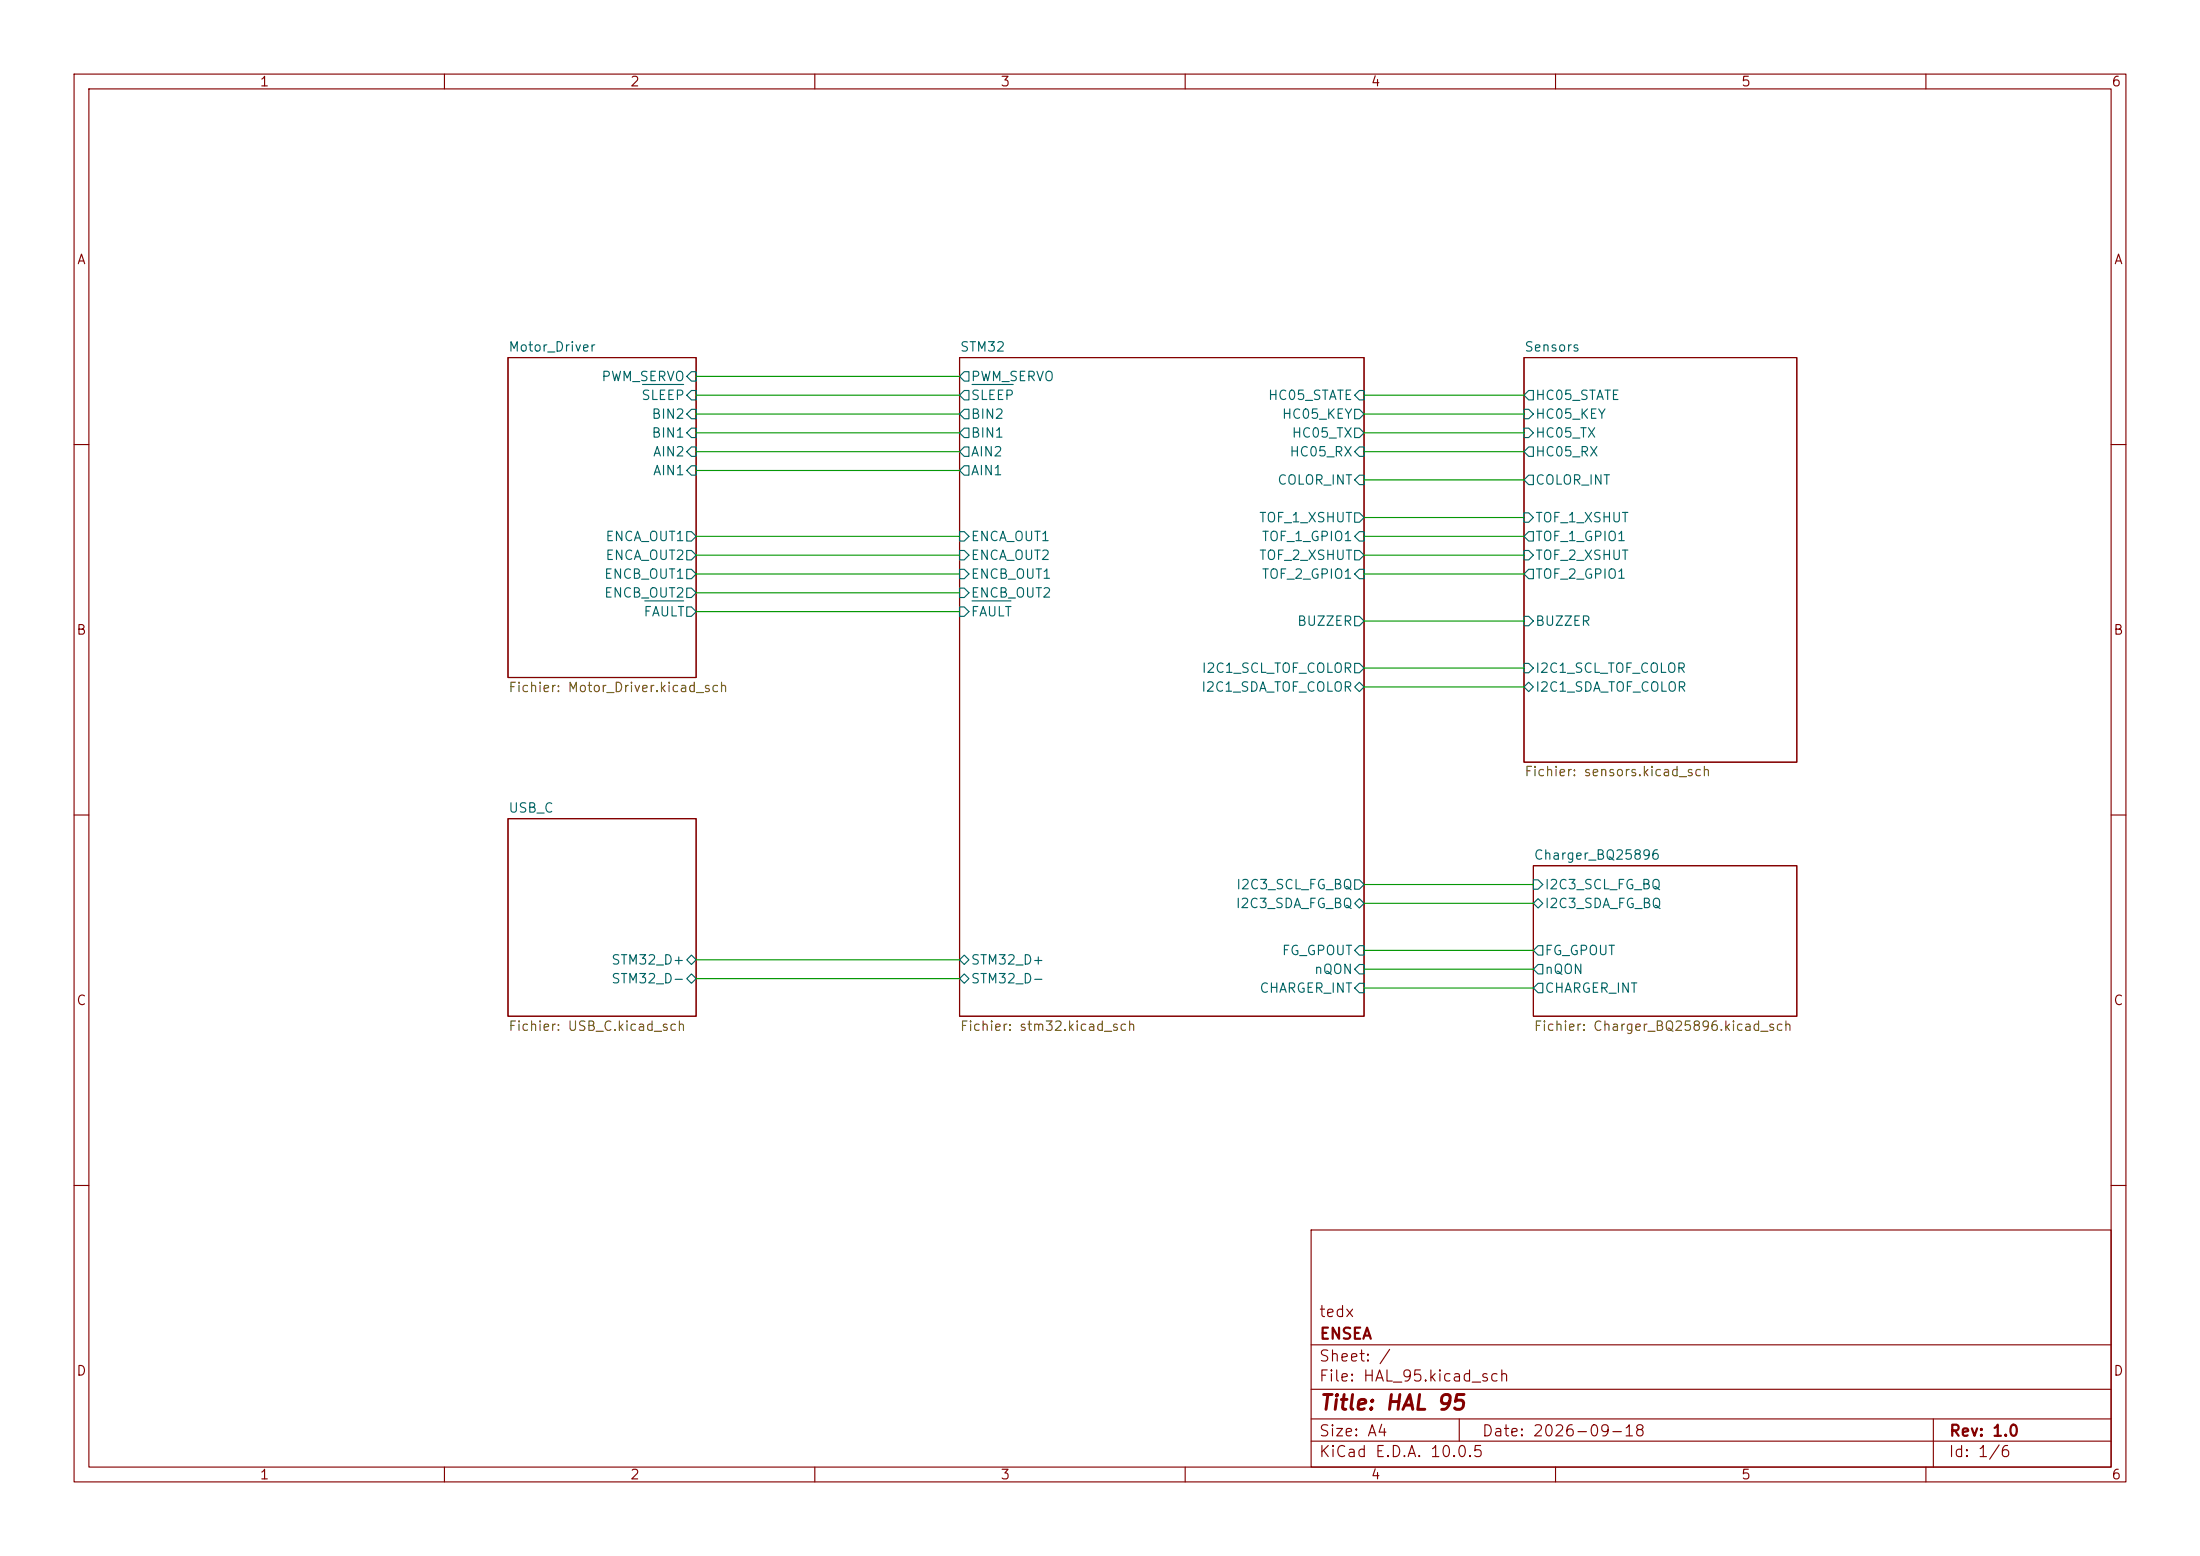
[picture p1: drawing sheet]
(kicad_sch
 (version 20260306)
 (generator "eeschema")
 (generator_version "10.0")
 (paper "A4")
 (title_block
  (title "HAL 95")
  (date "2026-09-18")
  (rev "1.0")
  (company "ENSEA")
  (comment 1 "tedx"))
 (lib_symbols)
 (wire
  (pts (xy 184.15 119.38) (xy 207.01 119.38))
  (stroke (width 0) (type default)))
 (wire
  (pts (xy 184.15 72.39) (xy 205.74 72.39))
  (stroke (width 0) (type default)))
 (wire
  (pts (xy 93.98 80.01) (xy 129.54 80.01))
  (stroke (width 0) (type default)))
 (wire
  (pts (xy 93.98 77.47) (xy 129.54 77.47))
  (stroke (width 0) (type default)))
 (wire
  (pts (xy 184.15 74.93) (xy 205.74 74.93))
  (stroke (width 0) (type default)))
 (wire
  (pts (xy 184.15 121.92) (xy 207.01 121.92))
  (stroke (width 0) (type default)))
 (wire
  (pts (xy 93.98 60.96) (xy 129.54 60.96))
  (stroke (width 0) (type default)))
 (wire
  (pts (xy 93.98 82.55) (xy 129.54 82.55))
  (stroke (width 0) (type default)))
 (wire
  (pts (xy 184.15 130.81) (xy 207.01 130.81))
  (stroke (width 0) (type default)))
 (wire
  (pts (xy 184.15 69.85) (xy 205.74 69.85))
  (stroke (width 0) (type default)))
 (wire
  (pts (xy 184.15 53.34) (xy 205.74 53.34))
  (stroke (width 0) (type default)))
 (wire
  (pts (xy 93.98 55.88) (xy 129.54 55.88))
  (stroke (width 0) (type default)))
 (wire
  (pts (xy 93.98 132.08) (xy 129.54 132.08))
  (stroke (width 0) (type default)))
 (wire
  (pts (xy 93.98 72.39) (xy 129.54 72.39))
  (stroke (width 0) (type default)))
 (wire
  (pts (xy 184.15 83.82) (xy 205.74 83.82))
  (stroke (width 0) (type default)))
 (wire
  (pts (xy 184.15 128.27) (xy 207.01 128.27))
  (stroke (width 0) (type default)))
 (wire
  (pts (xy 93.98 50.8) (xy 129.54 50.8))
  (stroke (width 0) (type default)))
 (wire
  (pts (xy 184.15 55.88) (xy 205.74 55.88))
  (stroke (width 0) (type default)))
 (wire
  (pts (xy 184.15 60.96) (xy 205.74 60.96))
  (stroke (width 0) (type default)))
 (wire
  (pts (xy 184.15 92.71) (xy 205.74 92.71))
  (stroke (width 0) (type default)))
 (wire
  (pts (xy 184.15 58.42) (xy 205.74 58.42))
  (stroke (width 0) (type default)))
 (wire
  (pts (xy 93.98 63.5) (xy 129.54 63.5))
  (stroke (width 0) (type default)))
 (wire
  (pts (xy 184.15 64.77) (xy 205.74 64.77))
  (stroke (width 0) (type default)))
 (wire
  (pts (xy 93.98 53.34) (xy 129.54 53.34))
  (stroke (width 0) (type default)))
 (wire
  (pts (xy 93.98 58.42) (xy 129.54 58.42))
  (stroke (width 0) (type default)))
 (wire
  (pts (xy 93.98 74.93) (xy 129.54 74.93))
  (stroke (width 0) (type default)))
 (wire
  (pts (xy 184.15 90.17) (xy 205.74 90.17))
  (stroke (width 0) (type default)))
 (wire
  (pts (xy 93.98 129.54) (xy 129.54 129.54))
  (stroke (width 0) (type default)))
 (wire
  (pts (xy 184.15 77.47) (xy 205.74 77.47))
  (stroke (width 0) (type default)))
 (wire
  (pts (xy 184.15 133.35) (xy 207.01 133.35))
  (stroke (width 0) (type default)))
 (sheet
  (at 205.74 48.26)
  (size 36.83 54.61)
  (exclude_from_sim no)
  (in_bom yes)
  (on_board yes)
  (dnp no)
  (stroke (width 0.1524) (type solid))
  (fill (color 0 0 0 0))
  (property "Sheetname" "Sensors" (at 205.74 47.5484 0) (show_name no) (do_not_autoplace no) (effects (font (size 1.27 1.27)) (justify left bottom)))
  (property "Sheetfile" "sensors.kicad_sch" (at 205.74 103.378 0) (show_name no) (do_not_autoplace no) (effects (font (size 1.27 1.27)) (justify left top)))
  (pin "COLOR_INT" output (at 205.74 64.77 180) (effects (font (size 1.27 1.27)) (justify left)))
  (pin "HC05_KEY" input (at 205.74 55.88 180) (effects (font (size 1.27 1.27)) (justify left)))
  (pin "HC05_RX" output (at 205.74 60.96 180) (effects (font (size 1.27 1.27)) (justify left)))
  (pin "HC05_STATE" output (at 205.74 53.34 180) (effects (font (size 1.27 1.27)) (justify left)))
  (pin "HC05_TX" input (at 205.74 58.42 180) (effects (font (size 1.27 1.27)) (justify left)))
  (pin "BUZZER" input (at 205.74 83.82 180) (effects (font (size 1.27 1.27)) (justify left)))
  (pin "I2C1_SCL_TOF_COLOR" input (at 205.74 90.17 180) (effects (font (size 1.27 1.27)) (justify left)))
  (pin "I2C1_SDA_TOF_COLOR" bidirectional (at 205.74 92.71 180) (effects (font (size 1.27 1.27)) (justify left)))
  (pin "TOF_1_GPIO1" output (at 205.74 72.39 180) (effects (font (size 1.27 1.27)) (justify left)))
  (pin "TOF_1_XSHUT" input (at 205.74 69.85 180) (effects (font (size 1.27 1.27)) (justify left)))
  (pin "TOF_2_GPIO1" output (at 205.74 77.47 180) (effects (font (size 1.27 1.27)) (justify left)))
  (pin "TOF_2_XSHUT" input (at 205.74 74.93 180) (effects (font (size 1.27 1.27)) (justify left))))
 (sheet
  (at 207.01 116.84)
  (size 35.56 20.32)
  (exclude_from_sim no)
  (in_bom yes)
  (on_board yes)
  (dnp no)
  (fields_autoplaced yes)
  (stroke (width 0.1524) (type solid))
  (fill (color 0 0 0 0))
  (property "Sheetname" "Charger_BQ25896" (at 207.01 116.1284 0) (show_name no) (do_not_autoplace no) (effects (font (size 1.27 1.27)) (justify left bottom)))
  (property "Sheetfile" "Charger_BQ25896.kicad_sch" (at 207.01 137.7446 0) (show_name no) (do_not_autoplace no) (effects (font (size 1.27 1.27)) (justify left top)))
  (pin "CHARGER_INT" output (at 207.01 133.35 180) (effects (font (size 1.27 1.27)) (justify left)))
  (pin "nQON" output (at 207.01 130.81 180) (effects (font (size 1.27 1.27)) (justify left)))
  (pin "FG_GPOUT" output (at 207.01 128.27 180) (effects (font (size 1.27 1.27)) (justify left)))
  (pin "I2C3_SCL_FG_BQ" input (at 207.01 119.38 180) (effects (font (size 1.27 1.27)) (justify left)))
  (pin "I2C3_SDA_FG_BQ" bidirectional (at 207.01 121.92 180) (effects (font (size 1.27 1.27)) (justify left))))
 (sheet
  (at 129.54 48.26)
  (size 54.61 88.9)
  (exclude_from_sim no)
  (in_bom yes)
  (on_board yes)
  (dnp no)
  (fields_autoplaced yes)
  (stroke (width 0.1524) (type solid))
  (fill (color 0 0 0 0))
  (property "Sheetname" "STM32" (at 129.54 47.5484 0) (show_name no) (do_not_autoplace no) (effects (font (size 1.27 1.27)) (justify left bottom)))
  (property "Sheetfile" "stm32.kicad_sch" (at 129.54 137.7446 0) (show_name no) (do_not_autoplace no) (effects (font (size 1.27 1.27)) (justify left top)))
  (pin "AIN1" output (at 129.54 63.5 180) (effects (font (size 1.27 1.27)) (justify left)))
  (pin "AIN2" output (at 129.54 60.96 180) (effects (font (size 1.27 1.27)) (justify left)))
  (pin "BIN1" output (at 129.54 58.42 180) (effects (font (size 1.27 1.27)) (justify left)))
  (pin "BIN2" output (at 129.54 55.88 180) (effects (font (size 1.27 1.27)) (justify left)))
  (pin "ENCA_OUT1" input (at 129.54 72.39 180) (effects (font (size 1.27 1.27)) (justify left)))
  (pin "ENCA_OUT2" input (at 129.54 74.93 180) (effects (font (size 1.27 1.27)) (justify left)))
  (pin "ENCB_OUT1" input (at 129.54 77.47 180) (effects (font (size 1.27 1.27)) (justify left)))
  (pin "~{FAULT}" input (at 129.54 82.55 180) (effects (font (size 1.27 1.27)) (justify left)))
  (pin "~{SLEEP}" output (at 129.54 53.34 180) (effects (font (size 1.27 1.27)) (justify left)))
  (pin "ENCB_OUT2" input (at 129.54 80.01 180) (effects (font (size 1.27 1.27)) (justify left)))
  (pin "PWM_SERVO" output (at 129.54 50.8 180) (effects (font (size 1.27 1.27)) (justify left)))
  (pin "COLOR_INT" input (at 184.15 64.77 0) (effects (font (size 1.27 1.27)) (justify right)))
  (pin "HC05_KEY" output (at 184.15 55.88 0) (effects (font (size 1.27 1.27)) (justify right)))
  (pin "HC05_RX" input (at 184.15 60.96 0) (effects (font (size 1.27 1.27)) (justify right)))
  (pin "HC05_STATE" input (at 184.15 53.34 0) (effects (font (size 1.27 1.27)) (justify right)))
  (pin "HC05_TX" output (at 184.15 58.42 0) (effects (font (size 1.27 1.27)) (justify right)))
  (pin "CHARGER_INT" input (at 184.15 133.35 0) (effects (font (size 1.27 1.27)) (justify right)))
  (pin "nQON" input (at 184.15 130.81 0) (effects (font (size 1.27 1.27)) (justify right)))
  (pin "STM32_D+" bidirectional (at 129.54 129.54 180) (effects (font (size 1.27 1.27)) (justify left)))
  (pin "STM32_D-" bidirectional (at 129.54 132.08 180) (effects (font (size 1.27 1.27)) (justify left)))
  (pin "BUZZER" output (at 184.15 83.82 0) (effects (font (size 1.27 1.27)) (justify right)))
  (pin "FG_GPOUT" input (at 184.15 128.27 0) (effects (font (size 1.27 1.27)) (justify right)))
  (pin "I2C1_SCL_TOF_COLOR" output (at 184.15 90.17 0) (effects (font (size 1.27 1.27)) (justify right)))
  (pin "I2C1_SDA_TOF_COLOR" bidirectional (at 184.15 92.71 0) (effects (font (size 1.27 1.27)) (justify right)))
  (pin "I2C3_SCL_FG_BQ" output (at 184.15 119.38 0) (effects (font (size 1.27 1.27)) (justify right)))
  (pin "I2C3_SDA_FG_BQ" bidirectional (at 184.15 121.92 0) (effects (font (size 1.27 1.27)) (justify right)))
  (pin "TOF_1_GPIO1" input (at 184.15 72.39 0) (effects (font (size 1.27 1.27)) (justify right)))
  (pin "TOF_1_XSHUT" output (at 184.15 69.85 0) (effects (font (size 1.27 1.27)) (justify right)))
  (pin "TOF_2_GPIO1" input (at 184.15 77.47 0) (effects (font (size 1.27 1.27)) (justify right)))
  (pin "TOF_2_XSHUT" output (at 184.15 74.93 0) (effects (font (size 1.27 1.27)) (justify right))))
 (sheet
  (at 68.58 48.26)
  (size 25.4 43.18)
  (exclude_from_sim no)
  (in_bom yes)
  (on_board yes)
  (dnp no)
  (fields_autoplaced yes)
  (stroke (width 0.1524) (type solid))
  (fill (color 0 0 0 0))
  (property "Sheetname" "Motor_Driver" (at 68.58 47.5484 0) (show_name no) (do_not_autoplace no) (effects (font (size 1.27 1.27)) (justify left bottom)))
  (property "Sheetfile" "Motor_Driver.kicad_sch" (at 68.58 92.0246 0) (show_name no) (do_not_autoplace no) (effects (font (size 1.27 1.27)) (justify left top)))
  (pin "AIN1" input (at 93.98 63.5 0) (effects (font (size 1.27 1.27)) (justify right)))
  (pin "AIN2" input (at 93.98 60.96 0) (effects (font (size 1.27 1.27)) (justify right)))
  (pin "BIN1" input (at 93.98 58.42 0) (effects (font (size 1.27 1.27)) (justify right)))
  (pin "BIN2" input (at 93.98 55.88 0) (effects (font (size 1.27 1.27)) (justify right)))
  (pin "ENCA_OUT1" output (at 93.98 72.39 0) (effects (font (size 1.27 1.27)) (justify right)))
  (pin "ENCA_OUT2" output (at 93.98 74.93 0) (effects (font (size 1.27 1.27)) (justify right)))
  (pin "ENCB_OUT1" output (at 93.98 77.47 0) (effects (font (size 1.27 1.27)) (justify right)))
  (pin "ENCB_OUT2" output (at 93.98 80.01 0) (effects (font (size 1.27 1.27)) (justify right)))
  (pin "~{FAULT}" output (at 93.98 82.55 0) (effects (font (size 1.27 1.27)) (justify right)))
  (pin "~{SLEEP}" input (at 93.98 53.34 0) (effects (font (size 1.27 1.27)) (justify right)))
  (pin "PWM_SERVO" input (at 93.98 50.8 0) (effects (font (size 1.27 1.27)) (justify right))))
 (sheet
  (at 68.58 110.49)
  (size 25.4 26.67)
  (exclude_from_sim no)
  (in_bom yes)
  (on_board yes)
  (dnp no)
  (fields_autoplaced yes)
  (stroke (width 0.1524) (type solid))
  (fill (color 0 0 0 0))
  (property "Sheetname" "USB_C" (at 68.58 109.7784 0) (show_name no) (do_not_autoplace no) (effects (font (size 1.27 1.27)) (justify left bottom)))
  (property "Sheetfile" "USB_C.kicad_sch" (at 68.58 137.7446 0) (show_name no) (do_not_autoplace no) (effects (font (size 1.27 1.27)) (justify left top)))
  (pin "STM32_D+" bidirectional (at 93.98 129.54 0) (effects (font (size 1.27 1.27)) (justify right)))
  (pin "STM32_D-" bidirectional (at 93.98 132.08 0) (effects (font (size 1.27 1.27)) (justify right))))
 (sheet_instances
  (path ""
   (page "1")))
 (embedded_fonts no))
